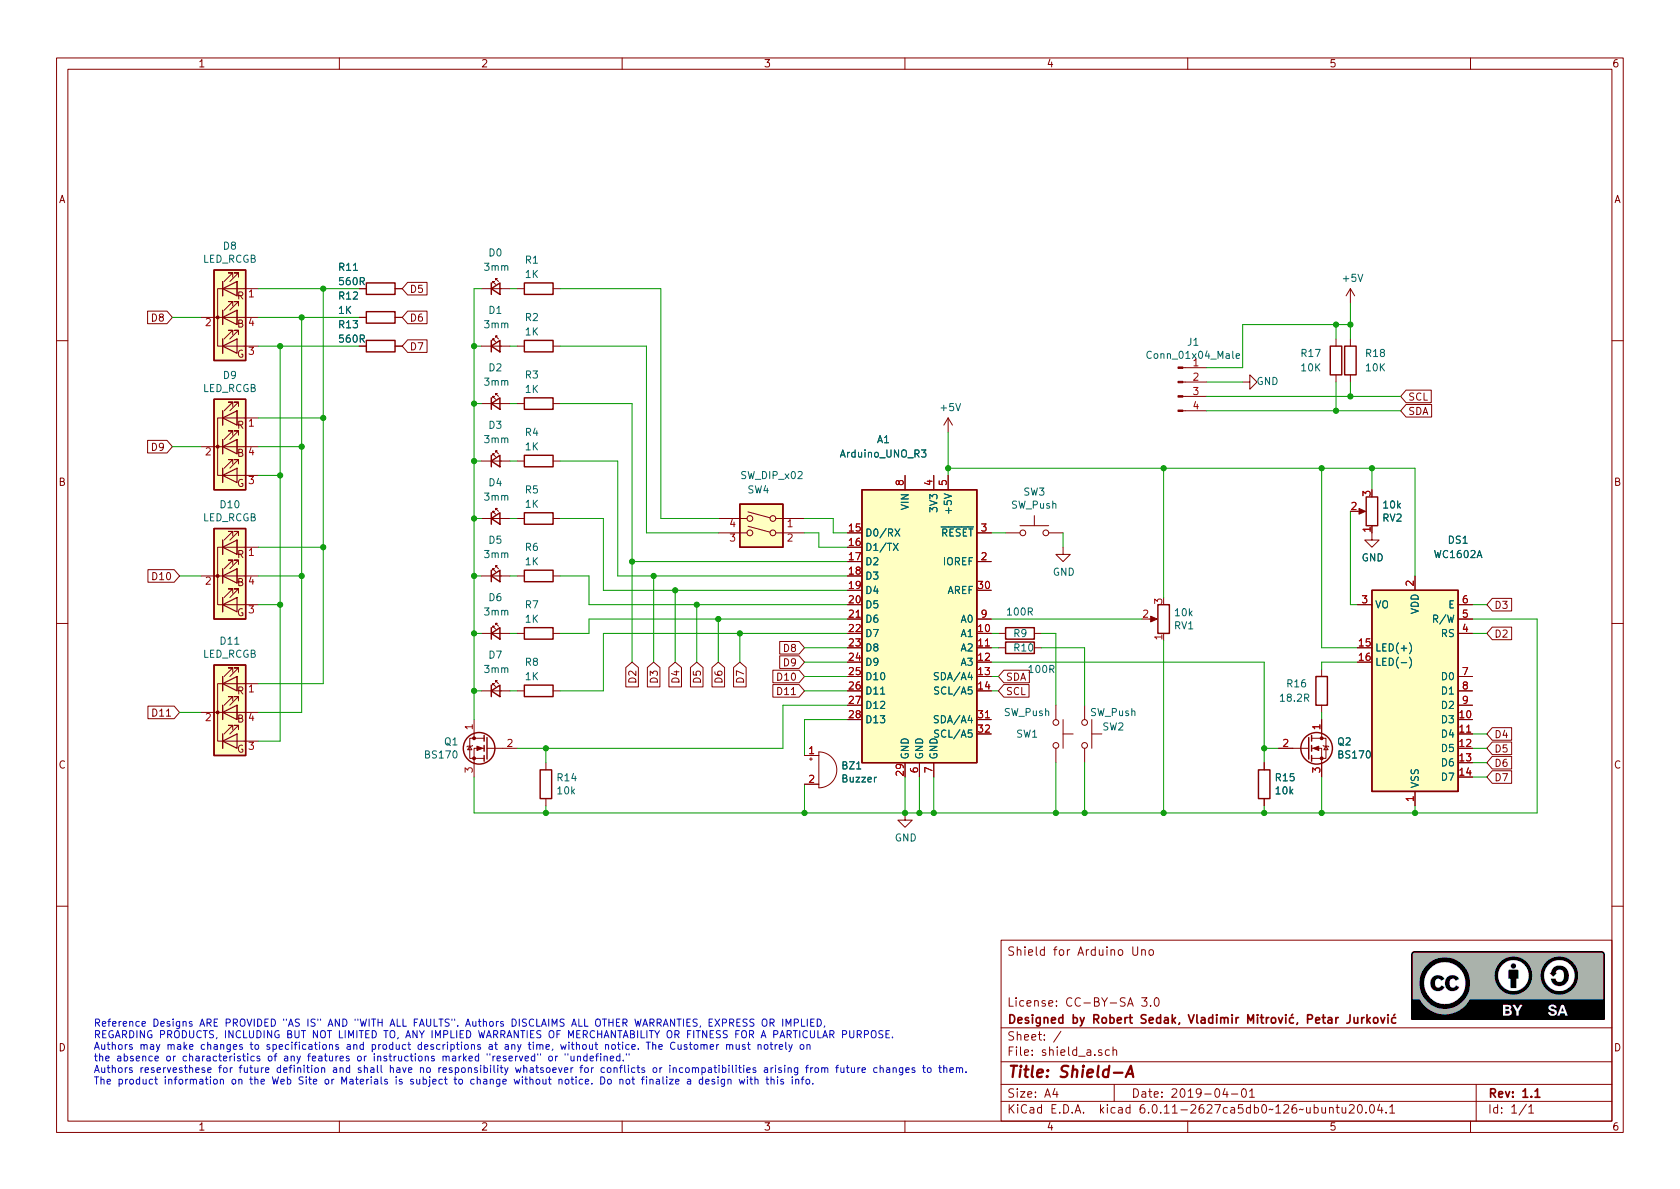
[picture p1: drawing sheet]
EESchema Schematic File Version 4
LIBS:shield_a-cache
EELAYER 26 0
EELAYER END
$Descr A4 11693 8268
encoding utf-8
Sheet 1 1
Title "Shield-A"
Date "2019-04-01"
Rev "1.1"
Comp "Designed by Robert Sedak, Vladimir Mitrović, Petar Jurković"
Comment1 "License: CC-BY-SA 3.0"
Comment2 ""
Comment3 ""
Comment4 "Shield for Arduino Uno"
$EndDescr
$Comp
L MCU_Module:Arduino_UNO_R3 A1
U 1 1
P 6400 4300
F 0 "A1" H 6150 5550 50  0000 C CNN
F 1 "Arduino_UNO_R3" H 6150 5450 50  0000 C CNN
F 2 "Module:Arduino_UNO_R3" H 6550 3250 50  0001 L CNN
F 3 "https://www.arduino.cc/en/Main/arduinoBoardUno" H 6200 5350 50  0001 C CNN
	1    6400 4300
	1    0    0    -1  
$EndComp
$Comp
L power:+5V #PWR02
U 1 1
P 6600 3000
F 0 "#PWR02" H 6600 2850 50  0001 C CNN
F 1 "+5V" H 6615 3173 50  0000 C CNN
F 2 "" H 6600 3000 50  0001 C CNN
F 3 "" H 6600 3000 50  0001 C CNN
	1    6600 3000
	1    0    0    -1  
$EndComp
$Comp
L Device:LED_Small D7
U 1 1
P 3450 4800
F 0 "D7" H 3500 5050 50  0000 R CNN
F 1 "3mm" H 3550 4950 50  0000 R CNN
F 2 "LED_THT:LED_D3.0mm" V 3450 4800 50  0001 C CNN
F 3 "~" V 3450 4800 50  0001 C CNN
	1    3450 4800
	1    0    0    -1  
$EndComp
$Comp
L Device:R R8
U 1 1
P 3750 4800
F 0 "R8" V 3550 4700 50  0000 L CNN
F 1 "1K" V 3650 4700 50  0000 L CNN
F 2 "Resistor_THT:R_Axial_DIN0207_L6.3mm_D2.5mm_P7.62mm_Horizontal" V 3680 4800 50  0001 C CNN
F 3 "~" H 3750 4800 50  0001 C CNN
	1    3750 4800
	0    1    1    0   
$EndComp
$Comp
L power:GND #PWR0101
U 1 1
P 6300 5650
F 0 "#PWR0101" H 6300 5400 50  0001 C CNN
F 1 "GND" H 6305 5477 50  0000 C CNN
F 2 "" H 6300 5650 50  0001 C CNN
F 3 "" H 6300 5650 50  0001 C CNN
	1    6300 5650
	1    0    0    -1  
$EndComp
$Comp
L Device:LED_Small D6
U 1 1
P 3450 4400
F 0 "D6" H 3500 4650 50  0000 R CNN
F 1 "3mm" H 3550 4550 50  0000 R CNN
F 2 "LED_THT:LED_D3.0mm" V 3450 4400 50  0001 C CNN
F 3 "~" V 3450 4400 50  0001 C CNN
	1    3450 4400
	1    0    0    -1  
$EndComp
$Comp
L Device:R R7
U 1 1
P 3750 4400
F 0 "R7" V 3550 4300 50  0000 L CNN
F 1 "1K" V 3650 4300 50  0000 L CNN
F 2 "Resistor_THT:R_Axial_DIN0207_L6.3mm_D2.5mm_P7.62mm_Horizontal" V 3680 4400 50  0001 C CNN
F 3 "~" H 3750 4400 50  0001 C CNN
	1    3750 4400
	0    1    1    0   
$EndComp
$Comp
L Device:LED_Small D4
U 1 1
P 3450 3600
F 0 "D4" H 3500 3850 50  0000 R CNN
F 1 "3mm" H 3550 3750 50  0000 R CNN
F 2 "LED_THT:LED_D3.0mm" V 3450 3600 50  0001 C CNN
F 3 "~" V 3450 3600 50  0001 C CNN
	1    3450 3600
	1    0    0    -1  
$EndComp
$Comp
L Device:R R5
U 1 1
P 3750 3600
F 0 "R5" V 3550 3500 50  0000 L CNN
F 1 "1K" V 3650 3500 50  0000 L CNN
F 2 "Resistor_THT:R_Axial_DIN0207_L6.3mm_D2.5mm_P7.62mm_Horizontal" V 3680 3600 50  0001 C CNN
F 3 "~" H 3750 3600 50  0001 C CNN
	1    3750 3600
	0    1    1    0   
$EndComp
$Comp
L Device:LED_Small D3
U 1 1
P 3450 3200
F 0 "D3" H 3500 3450 50  0000 R CNN
F 1 "3mm" H 3550 3350 50  0000 R CNN
F 2 "LED_THT:LED_D3.0mm" V 3450 3200 50  0001 C CNN
F 3 "~" V 3450 3200 50  0001 C CNN
	1    3450 3200
	1    0    0    -1  
$EndComp
$Comp
L Device:R R3
U 1 1
P 3750 2800
F 0 "R3" V 3550 2700 50  0000 L CNN
F 1 "1K" V 3650 2700 50  0000 L CNN
F 2 "Resistor_THT:R_Axial_DIN0207_L6.3mm_D2.5mm_P7.62mm_Horizontal" V 3680 2800 50  0001 C CNN
F 3 "~" H 3750 2800 50  0001 C CNN
	1    3750 2800
	0    1    1    0   
$EndComp
$Comp
L Device:LED_Small D2
U 1 1
P 3450 2800
F 0 "D2" H 3500 3050 50  0000 R CNN
F 1 "3mm" H 3550 2950 50  0000 R CNN
F 2 "LED_THT:LED_D3.0mm" V 3450 2800 50  0001 C CNN
F 3 "~" V 3450 2800 50  0001 C CNN
	1    3450 2800
	1    0    0    -1  
$EndComp
$Comp
L Device:R R4
U 1 1
P 3750 3200
F 0 "R4" V 3550 3100 50  0000 L CNN
F 1 "1K" V 3650 3100 50  0000 L CNN
F 2 "Resistor_THT:R_Axial_DIN0207_L6.3mm_D2.5mm_P7.62mm_Horizontal" V 3680 3200 50  0001 C CNN
F 3 "~" H 3750 3200 50  0001 C CNN
	1    3750 3200
	0    1    1    0   
$EndComp
$Comp
L Device:LED_Small D1
U 1 1
P 3450 2400
F 0 "D1" H 3500 2650 50  0000 R CNN
F 1 "3mm" H 3550 2550 50  0000 R CNN
F 2 "LED_THT:LED_D3.0mm" V 3450 2400 50  0001 C CNN
F 3 "~" V 3450 2400 50  0001 C CNN
	1    3450 2400
	1    0    0    -1  
$EndComp
$Comp
L Device:R R1
U 1 1
P 3750 2000
F 0 "R1" V 3550 1900 50  0000 L CNN
F 1 "1K" V 3650 1900 50  0000 L CNN
F 2 "Resistor_THT:R_Axial_DIN0207_L6.3mm_D2.5mm_P7.62mm_Horizontal" V 3680 2000 50  0001 C CNN
F 3 "~" H 3750 2000 50  0001 C CNN
	1    3750 2000
	0    1    1    0   
$EndComp
$Comp
L Device:LED_Small D0
U 1 1
P 3450 2000
F 0 "D0" H 3500 2250 50  0000 R CNN
F 1 "3mm" H 3550 2150 50  0000 R CNN
F 2 "LED_THT:LED_D3.0mm" V 3450 2000 50  0001 C CNN
F 3 "~" V 3450 2000 50  0001 C CNN
	1    3450 2000
	1    0    0    -1  
$EndComp
$Comp
L Device:R R2
U 1 1
P 3750 2400
F 0 "R2" V 3550 2300 50  0000 L CNN
F 1 "1K" V 3650 2300 50  0000 L CNN
F 2 "Resistor_THT:R_Axial_DIN0207_L6.3mm_D2.5mm_P7.62mm_Horizontal" V 3680 2400 50  0001 C CNN
F 3 "~" H 3750 2400 50  0001 C CNN
	1    3750 2400
	0    1    1    0   
$EndComp
Wire Wire Line
	3600 2000 3550 2000
Wire Wire Line
	3600 2400 3550 2400
Wire Wire Line
	3600 2800 3550 2800
Wire Wire Line
	3600 3200 3550 3200
Wire Wire Line
	3600 3600 3550 3600
Wire Wire Line
	3600 4400 3550 4400
Wire Wire Line
	3600 4800 3550 4800
$Comp
L Device:R_POT RV1
U 1 1
P 8100 4300
F 0 "RV1" H 8031 4346 50  0000 R CNN
F 1 "10k" H 8031 4255 50  0000 R CNN
F 2 "Potentiometer_THT:Potentiometer_Alps_RK09L_Single_Vertical" H 8100 4300 50  0001 C CNN
F 3 "~" H 8100 4300 50  0001 C CNN
	1    8100 4300
	-1   0    0    1   
$EndComp
$Comp
L Switch:SW_Push SW2
U 1 1
P 7550 5100
F 0 "SW2" V 7500 5300 50  0000 C CNN
F 1 "SW_Push" V 7400 5300 50  0000 C CNN
F 2 "Button_Switch_THT:SW_PUSH_6mm" H 7550 5300 50  0001 C CNN
F 3 "" H 7550 5300 50  0001 C CNN
	1    7550 5100
	0    1    1    0   
$EndComp
$Comp
L Device:R R10
U 1 1
P 7100 4500
F 0 "R10" V 7100 4450 50  0000 L CNN
F 1 "100R" V 7250 4550 50  0000 L CNN
F 2 "Resistor_THT:R_Axial_DIN0207_L6.3mm_D2.5mm_P7.62mm_Horizontal" V 7030 4500 50  0001 C CNN
F 3 "~" H 7100 4500 50  0001 C CNN
	1    7100 4500
	0    1    1    0   
$EndComp
$Comp
L Device:R R9
U 1 1
P 7100 4400
F 0 "R9" V 7100 4350 50  0000 L CNN
F 1 "100R" V 6950 4300 50  0000 L CNN
F 2 "Resistor_THT:R_Axial_DIN0207_L6.3mm_D2.5mm_P7.62mm_Horizontal" V 7030 4400 50  0001 C CNN
F 3 "~" H 7100 4400 50  0001 C CNN
	1    7100 4400
	0    1    1    0   
$EndComp
$Comp
L Switch:SW_Push SW1
U 1 1
P 7350 5100
F 0 "SW1" V 7350 4900 50  0000 C CNN
F 1 "SW_Push" V 7200 4900 50  0000 C CNN
F 2 "Button_Switch_THT:SW_PUSH_6mm" H 7350 5300 50  0001 C CNN
F 3 "" H 7350 5300 50  0001 C CNN
	1    7350 5100
	0    1    1    0   
$EndComp
Wire Wire Line
	6300 5400 6300 5650
Connection ~ 6300 5650
$Comp
L Device:Buzzer BZ1
U 1 1
P 5700 5350
F 0 "BZ1" H 5853 5379 50  0000 L CNN
F 1 "Buzzer" H 5853 5288 50  0000 L CNN
F 2 "Project related:Buzzer_12x9.5RM7.6_5" V 5675 5450 50  0001 C CNN
F 3 "~" V 5675 5450 50  0001 C CNN
	1    5700 5350
	1    0    0    -1  
$EndComp
Wire Wire Line
	5600 5250 5600 5000
Wire Wire Line
	5600 5000 5900 5000
Wire Wire Line
	3350 2000 3300 2000
Wire Wire Line
	3350 2400 3300 2400
Wire Wire Line
	3350 2800 3300 2800
Wire Wire Line
	3350 3200 3300 3200
Wire Wire Line
	3350 3600 3300 3600
Wire Wire Line
	3300 4400 3350 4400
Wire Wire Line
	3350 4800 3300 4800
Wire Wire Line
	5600 5450 5600 5650
Connection ~ 5600 5650
Wire Wire Line
	5600 5650 6300 5650
$Comp
L Switch:SW_Push SW3
U 1 1
P 7200 3700
F 0 "SW3" H 7200 3985 50  0000 C CNN
F 1 "SW_Push" H 7200 3894 50  0000 C CNN
F 2 "Button_Switch_THT:SW_PUSH_6mm" H 7200 3900 50  0001 C CNN
F 3 "" H 7200 3900 50  0001 C CNN
	1    7200 3700
	1    0    0    -1  
$EndComp
$Comp
L power:GND #PWR0102
U 1 1
P 8650 2650
F 0 "#PWR0102" H 8650 2400 50  0001 C CNN
F 1 "GND" V 8655 2477 50  0000 C CNN
F 2 "" H 8650 2650 50  0001 C CNN
F 3 "" H 8650 2650 50  0001 C CNN
	1    8650 2650
	0    -1   -1   0   
$EndComp
$Comp
L power:+5V #PWR0103
U 1 1
P 9400 2100
F 0 "#PWR0103" H 9400 1950 50  0001 C CNN
F 1 "+5V" H 9415 2273 50  0000 C CNN
F 2 "" H 9400 2100 50  0001 C CNN
F 3 "" H 9400 2100 50  0001 C CNN
	1    9400 2100
	1    0    0    -1  
$EndComp
Text GLabel 9750 2750 2    50   Input ~ 0
SCL
Text GLabel 9750 2850 2    50   Input ~ 0
SDA
Text GLabel 6950 4800 2    50   Input ~ 0
SCL
Text GLabel 6950 4700 2    50   Input ~ 0
SDA
Wire Wire Line
	6300 5650 6400 5650
$Comp
L led_rcbg:LED_RCBG D8
U 1 1
P 1600 2200
F 0 "D8" H 1600 2697 50  0000 C CNN
F 1 "LED_RCGB" H 1600 2606 50  0000 C CNN
F 2 "LED_THT:LED_D5.0mm-4_RGB" H 1600 2150 50  0001 C CNN
F 3 "~" H 1600 2150 50  0001 C CNN
	1    1600 2200
	1    0    0    -1  
$EndComp
Wire Wire Line
	3350 4000 3300 4000
Wire Wire Line
	3600 4000 3550 4000
$Comp
L Device:LED_Small D5
U 1 1
P 3450 4000
F 0 "D5" H 3500 4250 50  0000 R CNN
F 1 "3mm" H 3550 4150 50  0000 R CNN
F 2 "LED_THT:LED_D3.0mm" V 3450 4000 50  0001 C CNN
F 3 "~" V 3450 4000 50  0001 C CNN
	1    3450 4000
	1    0    0    -1  
$EndComp
$Comp
L Device:R R6
U 1 1
P 3750 4000
F 0 "R6" V 3550 3900 50  0000 L CNN
F 1 "1K" V 3650 3900 50  0000 L CNN
F 2 "Resistor_THT:R_Axial_DIN0207_L6.3mm_D2.5mm_P7.62mm_Horizontal" V 3680 4000 50  0001 C CNN
F 3 "~" H 3750 4000 50  0001 C CNN
	1    3750 4000
	0    1    1    0   
$EndComp
Wire Wire Line
	4400 3900 5900 3900
Wire Wire Line
	4300 4000 4550 4000
Wire Wire Line
	4200 4100 4700 4100
Text GLabel 5600 4500 0    50   Input ~ 0
D8
Text GLabel 5600 4700 0    50   Input ~ 0
D10
$Comp
L led_rcbg:LED_RCBG D9
U 1 1
P 1600 3100
F 0 "D9" H 1600 3597 50  0000 C CNN
F 1 "LED_RCGB" H 1600 3506 50  0000 C CNN
F 2 "LED_THT:LED_D5.0mm-4_RGB" H 1600 3050 50  0001 C CNN
F 3 "~" H 1600 3050 50  0001 C CNN
	1    1600 3100
	1    0    0    -1  
$EndComp
$Comp
L led_rcbg:LED_RCBG D10
U 1 1
P 1600 4000
F 0 "D10" H 1600 4497 50  0000 C CNN
F 1 "LED_RCGB" H 1600 4406 50  0000 C CNN
F 2 "LED_THT:LED_D5.0mm-4_RGB" H 1600 3950 50  0001 C CNN
F 3 "~" H 1600 3950 50  0001 C CNN
	1    1600 4000
	1    0    0    -1  
$EndComp
$Comp
L led_rcbg:LED_RCBG D11
U 1 1
P 1600 4950
F 0 "D11" H 1600 5447 50  0000 C CNN
F 1 "LED_RCGB" H 1600 5356 50  0000 C CNN
F 2 "LED_THT:LED_D5.0mm-4_RGB" H 1600 4900 50  0001 C CNN
F 3 "~" H 1600 4900 50  0001 C CNN
	1    1600 4950
	1    0    0    -1  
$EndComp
Text GLabel 1200 2200 0    50   Input ~ 0
D8
Text GLabel 1200 3100 0    50   Input ~ 0
D9
Text GLabel 1250 4000 0    50   Input ~ 0
D10
Text GLabel 1250 4950 0    50   Input ~ 0
D11
Wire Wire Line
	1200 2200 1400 2200
Wire Wire Line
	1200 3100 1400 3100
Wire Wire Line
	1250 4000 1400 4000
Wire Wire Line
	1250 4950 1400 4950
Text GLabel 2800 2000 2    50   Input ~ 0
D5
Text GLabel 2800 2200 2    50   Input ~ 0
D6
Text GLabel 2800 2400 2    50   Input ~ 0
D7
Wire Wire Line
	1800 2000 2250 2000
Wire Wire Line
	1800 2200 2100 2200
Wire Wire Line
	1800 2400 1950 2400
Wire Wire Line
	1800 5150 1950 5150
Wire Wire Line
	1950 5150 1950 4200
Connection ~ 1950 2400
Wire Wire Line
	1950 2400 2500 2400
Wire Wire Line
	1800 4200 1950 4200
Connection ~ 1950 4200
Wire Wire Line
	1950 4200 1950 3300
Wire Wire Line
	1800 3300 1950 3300
Connection ~ 1950 3300
Wire Wire Line
	1950 3300 1950 2400
Wire Wire Line
	1800 4950 2100 4950
Wire Wire Line
	2100 4950 2100 4000
Connection ~ 2100 2200
Wire Wire Line
	2100 2200 2500 2200
Wire Wire Line
	1800 4000 2100 4000
Connection ~ 2100 4000
Wire Wire Line
	2100 4000 2100 3100
Wire Wire Line
	1800 3100 2100 3100
Connection ~ 2100 3100
Wire Wire Line
	2100 3100 2100 2200
Wire Wire Line
	1800 4750 2250 4750
Wire Wire Line
	2250 4750 2250 3800
Connection ~ 2250 2000
Wire Wire Line
	2250 2000 2500 2000
Wire Wire Line
	1800 3800 2250 3800
Connection ~ 2250 3800
Wire Wire Line
	2250 3800 2250 2900
Wire Wire Line
	1800 2900 2250 2900
Connection ~ 2250 2900
Wire Wire Line
	2250 2900 2250 2000
$Comp
L Device:R R12
U 1 1
P 2650 2200
F 0 "R12" V 2500 1900 50  0000 L CNN
F 1 "1K" V 2600 1900 50  0000 L CNN
F 2 "Resistor_THT:R_Axial_DIN0207_L6.3mm_D2.5mm_P7.62mm_Horizontal" V 2580 2200 50  0001 C CNN
F 3 "~" H 2650 2200 50  0001 C CNN
	1    2650 2200
	0    1    1    0   
$EndComp
$Comp
L Device:R R11
U 1 1
P 2650 2000
F 0 "R11" V 2500 1700 50  0000 L CNN
F 1 "560R" V 2600 1700 50  0000 L CNN
F 2 "Resistor_THT:R_Axial_DIN0207_L6.3mm_D2.5mm_P7.62mm_Horizontal" V 2580 2000 50  0001 C CNN
F 3 "~" H 2650 2000 50  0001 C CNN
	1    2650 2000
	0    1    1    0   
$EndComp
$Comp
L Device:R R13
U 1 1
P 2650 2400
F 0 "R13" V 2500 2100 50  0000 L CNN
F 1 "560R" V 2600 2100 50  0000 L CNN
F 2 "Resistor_THT:R_Axial_DIN0207_L6.3mm_D2.5mm_P7.62mm_Horizontal" V 2580 2400 50  0001 C CNN
F 3 "~" H 2650 2400 50  0001 C CNN
	1    2650 2400
	0    1    1    0   
$EndComp
Text GLabel 5600 4600 0    50   Input ~ 0
D9
$Comp
L Connector:Conn_01x04_Male J1
U 1 1
P 8200 2650
F 0 "J1" H 8306 2928 50  0000 C CNN
F 1 "Conn_01x04_Male" H 8306 2837 50  0000 C CNN
F 2 "Connector_PinSocket_2.54mm:PinSocket_1x04_P2.54mm_Vertical" H 8200 2650 50  0001 C CNN
F 3 "~" H 8200 2650 50  0001 C CNN
	1    8200 2650
	1    0    0    -1  
$EndComp
Wire Wire Line
	8400 2650 8650 2650
Wire Wire Line
	8400 2550 8650 2550
Wire Wire Line
	6400 5400 6400 5650
Connection ~ 6400 5650
Wire Wire Line
	6400 5650 6500 5650
Wire Wire Line
	6500 5400 6500 5650
Connection ~ 6500 5650
Wire Wire Line
	8100 3250 8100 4150
Wire Wire Line
	8100 4450 8100 5650
Connection ~ 8100 5650
$Comp
L Transistor_FET:BS170 Q1
U 1 1
P 3400 5200
F 0 "Q1" H 3606 5246 50  0000 L CNN
F 1 "BS170" H 3606 5155 50  0000 L CNN
F 2 "Package_TO_SOT_THT:TO-92_Inline_Wide" H 3600 5125 50  0001 L CIN
F 3 "http://www.fairchildsemi.com/ds/BS/BS170.pdf" H 3400 5200 50  0001 L CNN
	1    3400 5200
	-1   0    0    -1  
$EndComp
$Comp
L Device:R R14
U 1 1
P 3800 5450
F 0 "R14" H 3870 5496 50  0000 L CNN
F 1 "10k" H 3870 5405 50  0000 L CNN
F 2 "Resistor_THT:R_Axial_DIN0207_L6.3mm_D2.5mm_P7.62mm_Horizontal" V 3730 5450 50  0001 C CNN
F 3 "~" H 3800 5450 50  0001 C CNN
	1    3800 5450
	1    0    0    -1  
$EndComp
$Comp
L Switch:SW_DIP_x02 SW4
U 1 1
P 5300 3700
F 0 "SW4" H 5400 4000 50  0000 R CNN
F 1 "SW_DIP_x02" H 5450 4100 50  0000 R CNN
F 2 "Button_Switch_THT:SW_DIP_SPSTx02_Slide_6.7x6.64mm_W7.62mm_P2.54mm_LowProfile" H 5300 3700 50  0001 C CNN
F 3 "" H 5300 3700 50  0001 C CNN
	1    5300 3700
	-1   0    0    -1  
$EndComp
Wire Wire Line
	5900 3800 5700 3800
Wire Wire Line
	5700 3800 5700 3700
Wire Wire Line
	5700 3700 5600 3700
Wire Wire Line
	5900 3700 5800 3700
Wire Wire Line
	5800 3700 5800 3600
Wire Wire Line
	5800 3600 5600 3600
Wire Wire Line
	5000 3700 4500 3700
Wire Wire Line
	4500 3700 4500 2400
Wire Wire Line
	5000 3600 4600 3600
Wire Wire Line
	4600 3600 4600 2000
Connection ~ 3300 4000
Wire Wire Line
	3300 4000 3300 4400
Connection ~ 3300 3600
Wire Wire Line
	3300 3600 3300 4000
Connection ~ 3300 2400
Connection ~ 3300 2800
Connection ~ 3300 3200
Wire Wire Line
	3300 3200 3300 3600
Wire Wire Line
	4300 3200 4300 4000
Wire Wire Line
	4400 2800 4400 3900
Wire Wire Line
	3300 2400 3300 2800
Wire Wire Line
	3300 2000 3300 2400
Wire Wire Line
	3300 2800 3300 3200
Text GLabel 5600 4800 0    50   Input ~ 0
D11
Wire Wire Line
	5450 5200 5450 4900
Wire Wire Line
	5450 4900 5900 4900
Wire Wire Line
	3300 5650 3300 5400
Wire Wire Line
	3300 5000 3300 4800
Connection ~ 3300 4400
Connection ~ 3300 4800
Wire Wire Line
	3300 4800 3300 4400
Wire Wire Line
	4200 4100 4200 3600
Wire Wire Line
	4100 4200 4100 4000
Wire Wire Line
	4100 4300 4100 4400
Wire Wire Line
	4200 4400 4200 4800
Wire Wire Line
	3300 5650 3800 5650
Wire Wire Line
	4600 2000 3900 2000
Wire Wire Line
	4500 2400 3900 2400
Wire Wire Line
	4400 2800 3900 2800
Wire Wire Line
	4300 3200 3900 3200
Wire Wire Line
	4200 3600 3900 3600
Wire Wire Line
	4100 4000 3900 4000
Wire Wire Line
	4100 4400 3900 4400
Wire Wire Line
	4200 4800 3900 4800
Wire Wire Line
	3800 5600 3800 5650
Connection ~ 3800 5650
Wire Wire Line
	3800 5650 5600 5650
Wire Wire Line
	3600 5200 3800 5200
Wire Wire Line
	3800 5300 3800 5200
Connection ~ 3800 5200
Wire Wire Line
	3800 5200 5450 5200
Wire Wire Line
	6900 4700 6950 4700
Wire Wire Line
	6900 4800 6950 4800
Text GLabel 4850 4600 3    50   Input ~ 0
D5
Text GLabel 5000 4600 3    50   Input ~ 0
D6
Text GLabel 5150 4600 3    50   Input ~ 0
D7
Wire Wire Line
	4850 4600 4850 4200
Wire Wire Line
	5150 4600 5150 4400
Wire Wire Line
	5000 4600 5000 4300
Wire Wire Line
	4100 4300 5000 4300
Wire Wire Line
	4200 4400 5150 4400
Wire Wire Line
	4100 4200 4850 4200
Text GLabel 4400 4600 3    50   Input ~ 0
D2
Text GLabel 4550 4600 3    50   Input ~ 0
D3
Text GLabel 4700 4600 3    50   Input ~ 0
D4
Connection ~ 4850 4200
Connection ~ 5000 4300
Connection ~ 5150 4400
Wire Wire Line
	4850 4200 5900 4200
Wire Wire Line
	5000 4300 5900 4300
Wire Wire Line
	5150 4400 5900 4400
Wire Wire Line
	4700 4600 4700 4100
Connection ~ 4700 4100
Wire Wire Line
	4700 4100 5900 4100
Wire Wire Line
	4550 4600 4550 4000
Connection ~ 4550 4000
Wire Wire Line
	4550 4000 5900 4000
Wire Wire Line
	4400 4600 4400 3900
Connection ~ 4400 3900
Wire Wire Line
	5600 4800 5900 4800
Wire Wire Line
	5900 4700 5600 4700
Wire Wire Line
	5600 4600 5900 4600
Wire Wire Line
	5900 4500 5600 4500
$Comp
L power:GND #PWR03
U 1 1
P 7400 3800
F 0 "#PWR03" H 7400 3550 50  0001 C CNN
F 1 "GND" H 7405 3627 50  0000 C CNN
F 2 "" H 7400 3800 50  0001 C CNN
F 3 "" H 7400 3800 50  0001 C CNN
	1    7400 3800
	1    0    0    -1  
$EndComp
Wire Wire Line
	6900 3700 7000 3700
Wire Wire Line
	7400 3700 7400 3800
$Comp
L Transistor_FET:BS170 Q2
U 1 1
P 9100 5200
F 0 "Q2" H 9305 5246 50  0000 L CNN
F 1 "BS170" H 9305 5155 50  0000 L CNN
F 2 "Package_TO_SOT_THT:TO-92_Inline_Wide" H 9300 5125 50  0001 L CIN
F 3 "http://www.fairchildsemi.com/ds/BS/BS170.pdf" H 9100 5200 50  0001 L CNN
	1    9100 5200
	1    0    0    -1  
$EndComp
$Comp
L Device:R R15
U 1 1
P 8800 5450
F 0 "R15" H 8870 5496 50  0000 L CNN
F 1 "10k" H 8870 5405 50  0000 L CNN
F 2 "Resistor_THT:R_Axial_DIN0207_L6.3mm_D2.5mm_P7.62mm_Horizontal" V 8730 5450 50  0001 C CNN
F 3 "~" H 8800 5450 50  0001 C CNN
	1    8800 5450
	1    0    0    -1  
$EndComp
Wire Wire Line
	8800 5600 8800 5650
Connection ~ 8100 3250
$Comp
L Device:R R16
U 1 1
P 9200 4800
F 0 "R16" H 8950 4850 50  0000 L CNN
F 1 "18.2R" H 8900 4750 50  0000 L CNN
F 2 "Resistor_THT:R_Axial_DIN0207_L6.3mm_D2.5mm_P7.62mm_Horizontal" V 9130 4800 50  0001 C CNN
F 3 "~" H 9200 4800 50  0001 C CNN
	1    9200 4800
	1    0    0    -1  
$EndComp
Wire Wire Line
	9850 3250 9850 4000
Wire Wire Line
	9850 5650 9850 5600
Text GLabel 10350 5100 2    50   Input ~ 0
D4
Text GLabel 10350 4200 2    50   Input ~ 0
D3
Text GLabel 10350 4400 2    50   Input ~ 0
D2
Text GLabel 10350 5400 2    50   Input ~ 0
D7
Text GLabel 10350 5300 2    50   Input ~ 0
D6
Text GLabel 10350 5200 2    50   Input ~ 0
D5
Wire Wire Line
	9850 5650 10700 5650
Wire Wire Line
	10700 5650 10700 4300
Wire Wire Line
	10700 4300 10250 4300
Connection ~ 9850 5650
Wire Wire Line
	10250 4400 10350 4400
Wire Wire Line
	10250 4200 10350 4200
Wire Wire Line
	10250 5100 10350 5100
Wire Wire Line
	10250 5200 10350 5200
Wire Wire Line
	10250 5300 10350 5300
Wire Wire Line
	10250 5400 10350 5400
Wire Wire Line
	9450 4600 9200 4600
Wire Wire Line
	6600 3000 6600 3250
Wire Wire Line
	6900 4300 7950 4300
Wire Wire Line
	6600 3250 8100 3250
Connection ~ 6600 3250
Wire Wire Line
	6600 3250 6600 3300
Wire Wire Line
	9200 4500 9450 4500
$Comp
L Device:R R17
U 1 1
P 9300 2500
F 0 "R17" H 9400 2450 50  0000 L CNN
F 1 "10K" H 9400 2550 50  0000 L CNN
F 2 "Resistor_THT:R_Axial_DIN0207_L6.3mm_D2.5mm_P7.62mm_Horizontal" V 9230 2500 50  0001 C CNN
F 3 "~" H 9300 2500 50  0001 C CNN
	1    9300 2500
	-1   0    0    1   
$EndComp
$Comp
L Device:R R18
U 1 1
P 9400 2500
F 0 "R18" H 9150 2450 50  0000 L CNN
F 1 "10K" H 9150 2550 50  0000 L CNN
F 2 "Resistor_THT:R_Axial_DIN0207_L6.3mm_D2.5mm_P7.62mm_Horizontal" V 9330 2500 50  0001 C CNN
F 3 "~" H 9400 2500 50  0001 C CNN
	1    9400 2500
	-1   0    0    1   
$EndComp
Wire Wire Line
	6500 5650 7350 5650
Wire Wire Line
	6900 4400 6950 4400
Wire Wire Line
	6900 4500 6950 4500
Wire Wire Line
	7250 4400 7350 4400
Wire Wire Line
	7250 4500 7550 4500
Wire Wire Line
	7350 4400 7350 4900
Wire Wire Line
	7550 4500 7550 4900
Wire Wire Line
	7350 5300 7350 5650
Connection ~ 7350 5650
Wire Wire Line
	7350 5650 7550 5650
Wire Wire Line
	7550 5300 7550 5650
Connection ~ 7550 5650
Wire Wire Line
	7550 5650 8100 5650
Connection ~ 8800 5650
Wire Wire Line
	8100 5650 8800 5650
Wire Wire Line
	6900 4600 8800 4600
$Comp
L power:GND #PWR01
U 1 1
P 9550 3700
F 0 "#PWR01" H 9550 3450 50  0001 C CNN
F 1 "GND" H 9555 3527 50  0000 C CNN
F 2 "" H 9550 3700 50  0001 C CNN
F 3 "" H 9550 3700 50  0001 C CNN
	1    9550 3700
	1    0    0    -1  
$EndComp
$Comp
L Device:R_POT RV2
U 1 1
P 9550 3550
F 0 "RV2" H 9481 3596 50  0000 R CNN
F 1 "10k" H 9481 3505 50  0000 R CNN
F 2 "Potentiometer_THT:Potentiometer_Bourns_3386P_Vertical" H 9550 3550 50  0001 C CNN
F 3 "~" H 9550 3550 50  0001 C CNN
	1    9550 3550
	-1   0    0    1   
$EndComp
$Comp
L Display_Character:WC1602A DS1
U 1 1
P 9850 4800
F 0 "DS1" H 9550 5850 50  0000 C CNN
F 1 "WC1602A" H 9550 5750 50  0000 C CNN
F 2 "Connector_PinSocket_2.54mm:PinSocket_1x16_P2.54mm_Vertical" H 9850 3900 50  0001 C CIN
F 3 "http://www.wincomlcd.com/pdf/WC1602A-SFYLYHTC06.pdf" H 10550 4800 50  0001 C CNN
	1    9850 4800
	-1   0    0    -1  
$EndComp
Wire Wire Line
	9550 3400 9550 3250
Connection ~ 9550 3250
Wire Wire Line
	9550 3250 9850 3250
Wire Wire Line
	9400 3550 9400 4200
Wire Wire Line
	9400 4200 9450 4200
Wire Wire Line
	8400 2850 9300 2850
Wire Wire Line
	8400 2750 9400 2750
Wire Wire Line
	9300 2650 9300 2850
Connection ~ 9300 2850
Wire Wire Line
	8650 2550 8650 2250
Wire Wire Line
	8650 2250 9300 2250
Wire Wire Line
	9400 2250 9400 2100
Wire Wire Line
	9400 2350 9400 2250
Connection ~ 9400 2250
Wire Wire Line
	9300 2350 9300 2250
Connection ~ 9300 2250
Wire Wire Line
	9300 2250 9400 2250
Wire Wire Line
	9300 2850 9750 2850
Wire Wire Line
	9400 2650 9400 2750
Connection ~ 9400 2750
Wire Wire Line
	9400 2750 9750 2750
Wire Wire Line
	8100 3250 9200 3250
Wire Wire Line
	8800 4600 8800 5200
Wire Wire Line
	8800 5650 9200 5650
Wire Wire Line
	9200 4500 9200 3250
Connection ~ 9200 3250
Wire Wire Line
	9200 3250 9550 3250
Wire Wire Line
	9200 4600 9200 4650
Wire Wire Line
	9200 4950 9200 5000
Wire Wire Line
	8900 5200 8800 5200
Connection ~ 8800 5200
Wire Wire Line
	8800 5200 8800 5300
Wire Wire Line
	9200 5400 9200 5650
Connection ~ 9200 5650
Wire Wire Line
	9200 5650 9850 5650
Text Notes 650  7550 0    50   ~ 0
Reference Designs ARE PROVIDED "AS IS" AND "WITH ALL FAULTS". Authors DISCLAIMS ALL OTHER WARRANTIES, EXPRESS OR IMPLIED, \nREGARDING PRODUCTS, INCLUDING BUT NOT LIMITED TO, ANY IMPLIED WARRANTIES OF MERCHANTABILITY OR FITNESS FOR A PARTICULAR PURPOSE.\nAuthors may make changes to specifications and product descriptions at any time, without notice. The Customer must notrely on \nthe absence or characteristics of any features or instructions marked "reserved" or "undefined." \nAuthors reservesthese for future definition and shall have no responsibility whatsoever for conflicts or incompatibilities arising from future changes to them. \nThe product information on the Web Site or Materials is subject to change without notice. Do not finalize a design with this info.
$EndSCHEMATC
